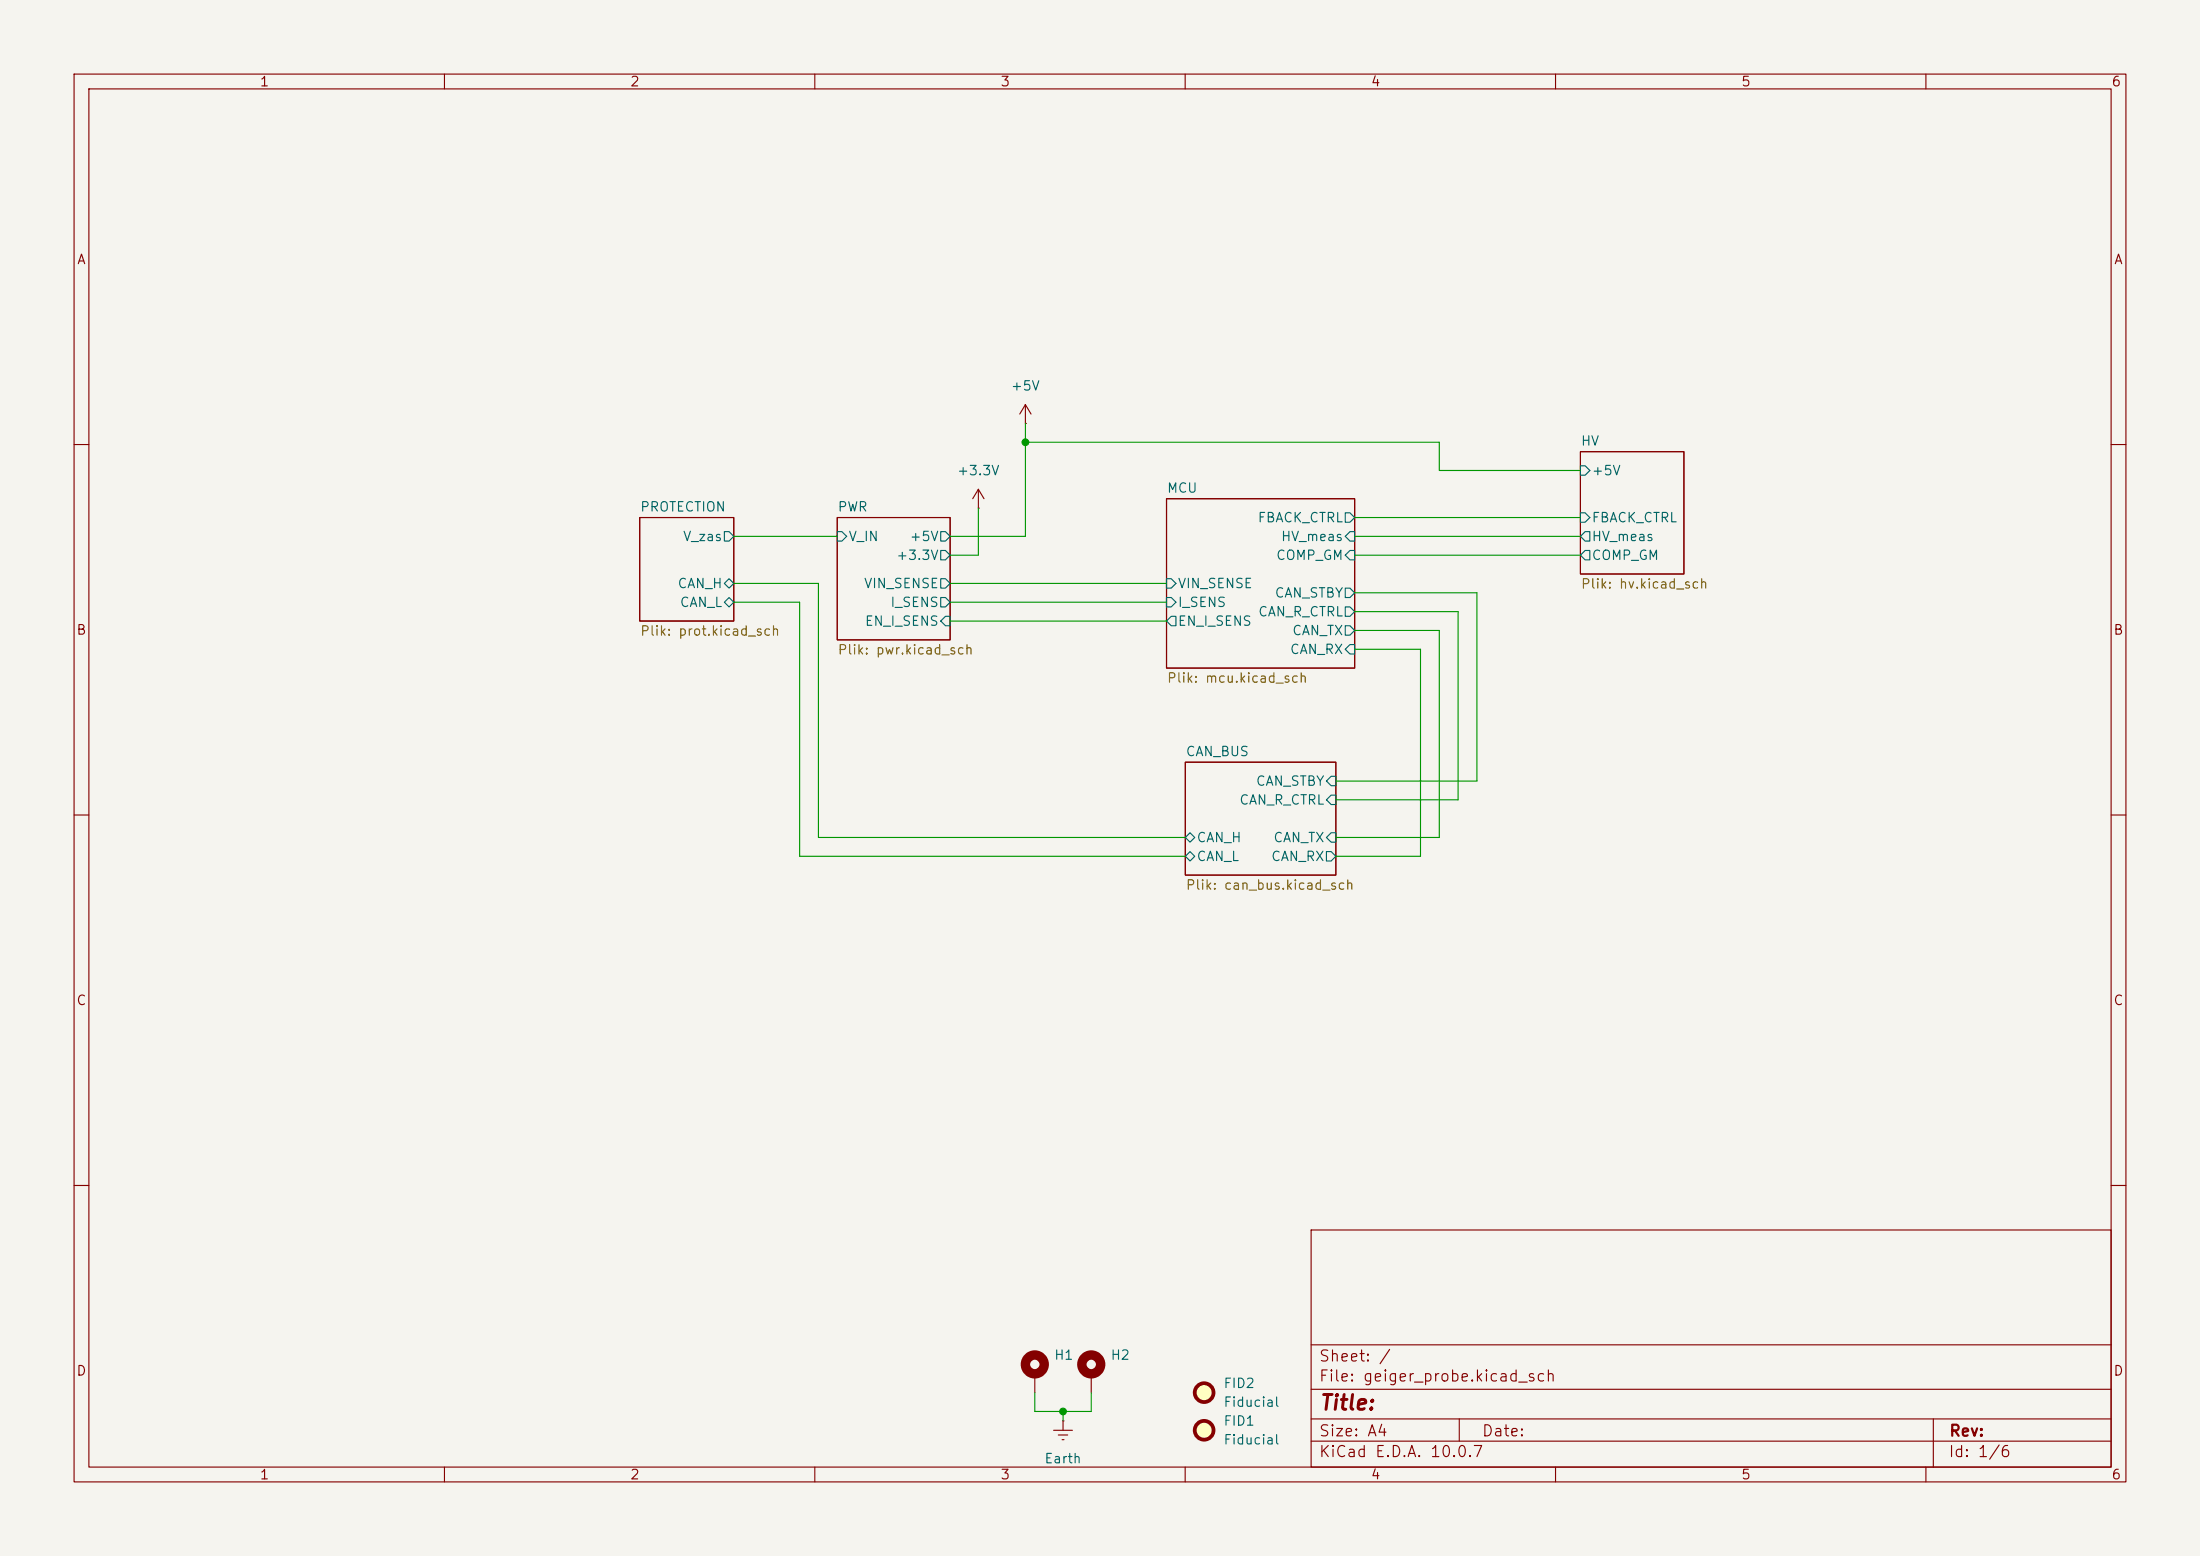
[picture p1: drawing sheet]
(kicad_sch
 (version 20260306)
 (generator "eeschema")
 (generator_version "10.0")
 (paper "A4")
 (lib_symbols
  (symbol "Mechanical:Fiducial" (exclude_from_sim no) (in_bom no) (on_board yes)
   (in_pos_files yes)
   (duplicate_pin_numbers_are_jumpers no)
   (property "Reference" "FID" (at 0 5.08 0) (show_name no) (do_not_autoplace no) (effects (font (size 1.27 1.27))))
   (property "Value" "Fiducial" (at 0 3.175 0) (show_name no) (do_not_autoplace no) (effects (font (size 1.27 1.27))))
   (property "Footprint" "" (at 0 0 0) (show_name no) (do_not_autoplace no) (hide yes) (effects (font (size 1.27 1.27))))
   (property "Datasheet" "" (at 0 0 0) (show_name no) (do_not_autoplace no) (hide yes) (effects (font (size 1.27 1.27))))
   (property "Description" "Fiducial Marker" (at 0 0 0) (show_name no) (do_not_autoplace no) (hide yes) (effects (font (size 1.27 1.27))))
   (symbol "Fiducial_0_1"
    (circle (center 0 0) (radius 1.27) (stroke (width 0.508) (type default)) (fill (type background))))
   (embedded_fonts no))
  (symbol "Mechanical:MountingHole_Pad"
   (pin_numbers (hide yes))
   (pin_names
    (offset 1.016) (hide yes)) (exclude_from_sim no) (in_bom no) (on_board yes)
   (in_pos_files yes)
   (duplicate_pin_numbers_are_jumpers no)
   (property "Reference" "H" (at 0 6.35 0) (show_name no) (do_not_autoplace no) (effects (font (size 1.27 1.27))))
   (property "Value" "MountingHole_Pad" (at 0 4.445 0) (show_name no) (do_not_autoplace no) (effects (font (size 1.27 1.27))))
   (property "Footprint" "" (at 0 0 0) (show_name no) (do_not_autoplace no) (hide yes) (effects (font (size 1.27 1.27))))
   (property "Datasheet" "" (at 0 0 0) (show_name no) (do_not_autoplace no) (hide yes) (effects (font (size 1.27 1.27))))
   (property "Description" "Mounting Hole with connection" (at 0 0 0) (show_name no) (do_not_autoplace no) (hide yes) (effects (font (size 1.27 1.27))))
   (symbol "MountingHole_Pad_0_1"
    (circle (center 0 1.27) (radius 1.27) (stroke (width 1.27) (type default)) (fill (type none))))
   (symbol "MountingHole_Pad_1_1"
    (pin input line (at 0 -2.54 90) (length 2.54) (name "1" (effects (font (size 1.27 1.27)))) (number "1" (effects (font (size 1.27 1.27))))))
   (embedded_fonts no))
  (symbol "power:+3.3V"
   (power global)
   (pin_numbers (hide yes))
   (pin_names
    (offset 0) (hide yes)) (exclude_from_sim no) (in_bom yes) (on_board yes)
   (in_pos_files yes)
   (duplicate_pin_numbers_are_jumpers no)
   (property "Reference" "#PWR" (at 0 -3.81 0) (show_name no) (do_not_autoplace no) (hide yes) (effects (font (size 1.27 1.27))))
   (property "Value" "+3.3V" (at 0 3.556 0) (show_name no) (do_not_autoplace no) (effects (font (size 1.27 1.27))))
   (property "Footprint" "" (at 0 0 0) (show_name no) (do_not_autoplace no) (hide yes) (effects (font (size 1.27 1.27))))
   (property "Datasheet" "" (at 0 0 0) (show_name no) (do_not_autoplace no) (hide yes) (effects (font (size 1.27 1.27))))
   (property "Description" "Power symbol creates a global label with name \"+3.3V\"" (at 0 0 0) (show_name no) (do_not_autoplace no) (hide yes) (effects (font (size 1.27 1.27))))
   (symbol "+3.3V_0_1"
    (polyline (pts (xy -0.762 1.27) (xy 0 2.54)) (stroke (width 0) (type default)) (fill (type none)))
    (polyline (pts (xy 0 2.54) (xy 0.762 1.27)) (stroke (width 0) (type default)) (fill (type none)))
    (polyline (pts (xy 0 0) (xy 0 2.54)) (stroke (width 0) (type default)) (fill (type none))))
   (symbol "+3.3V_1_1"
    (pin power_in line (at 0 0 90) (length 0) (name "" (effects (font (size 1.27 1.27)))) (number "1" (effects (font (size 1.27 1.27))))))
   (embedded_fonts no))
  (symbol "power:+5V"
   (power global)
   (pin_numbers (hide yes))
   (pin_names
    (offset 0) (hide yes)) (exclude_from_sim no) (in_bom yes) (on_board yes)
   (in_pos_files yes)
   (duplicate_pin_numbers_are_jumpers no)
   (property "Reference" "#PWR" (at 0 -3.81 0) (show_name no) (do_not_autoplace no) (hide yes) (effects (font (size 1.27 1.27))))
   (property "Value" "+5V" (at 0 3.556 0) (show_name no) (do_not_autoplace no) (effects (font (size 1.27 1.27))))
   (property "Footprint" "" (at 0 0 0) (show_name no) (do_not_autoplace no) (hide yes) (effects (font (size 1.27 1.27))))
   (property "Datasheet" "" (at 0 0 0) (show_name no) (do_not_autoplace no) (hide yes) (effects (font (size 1.27 1.27))))
   (property "Description" "Power symbol creates a global label with name \"+5V\"" (at 0 0 0) (show_name no) (do_not_autoplace no) (hide yes) (effects (font (size 1.27 1.27))))
   (symbol "+5V_0_1"
    (polyline (pts (xy -0.762 1.27) (xy 0 2.54)) (stroke (width 0) (type default)) (fill (type none)))
    (polyline (pts (xy 0 2.54) (xy 0.762 1.27)) (stroke (width 0) (type default)) (fill (type none)))
    (polyline (pts (xy 0 0) (xy 0 2.54)) (stroke (width 0) (type default)) (fill (type none))))
   (symbol "+5V_1_1"
    (pin power_in line (at 0 0 90) (length 0) (name "" (effects (font (size 1.27 1.27)))) (number "1" (effects (font (size 1.27 1.27))))))
   (embedded_fonts no))
  (symbol "power:Earth"
   (power global)
   (pin_numbers (hide yes))
   (pin_names
    (offset 0) (hide yes)) (exclude_from_sim no) (in_bom yes) (on_board yes)
   (in_pos_files yes)
   (duplicate_pin_numbers_are_jumpers no)
   (property "Reference" "#PWR" (at 0 -6.35 0) (show_name no) (do_not_autoplace no) (hide yes) (effects (font (size 1.27 1.27))))
   (property "Value" "Earth" (at 0 -3.81 0) (show_name no) (do_not_autoplace no) (effects (font (size 1.27 1.27))))
   (property "Footprint" "" (at 0 0 0) (show_name no) (do_not_autoplace no) (hide yes) (effects (font (size 1.27 1.27))))
   (property "Datasheet" "" (at 0 0 0) (show_name no) (do_not_autoplace no) (hide yes) (effects (font (size 1.27 1.27))))
   (property "Description" "Power symbol creates a global label with name \"Earth\"" (at 0 0 0) (show_name no) (do_not_autoplace no) (hide yes) (effects (font (size 1.27 1.27))))
   (symbol "Earth_0_1"
    (polyline (pts (xy -0.635 -1.905) (xy 0.635 -1.905)) (stroke (width 0) (type default)) (fill (type none)))
    (polyline (pts (xy -0.127 -2.54) (xy 0.127 -2.54)) (stroke (width 0) (type default)) (fill (type none)))
    (polyline (pts (xy 0 -1.27) (xy 0 0)) (stroke (width 0) (type default)) (fill (type none)))
    (polyline (pts (xy 1.27 -1.27) (xy -1.27 -1.27)) (stroke (width 0) (type default)) (fill (type none))))
   (symbol "Earth_1_1"
    (pin power_in line (at 0 0 270) (length 0) (name "" (effects (font (size 1.27 1.27)))) (number "1" (effects (font (size 1.27 1.27))))))
   (embedded_fonts no)))
 (junction
  (at 138.43 59.69)
  (diameter 0)
  (color 0 0 0 0))
 (junction
  (at 143.51 190.5)
  (diameter 0)
  (color 0 0 0 0))
 (wire
  (pts (xy 128.27 81.28) (xy 157.48 81.28))
  (stroke (width 0) (type default)))
 (wire
  (pts (xy 182.88 69.85) (xy 213.36 69.85))
  (stroke (width 0) (type default)))
 (wire
  (pts (xy 99.06 81.28) (xy 107.95 81.28))
  (stroke (width 0) (type default)))
 (wire
  (pts (xy 196.85 82.55) (xy 196.85 107.95))
  (stroke (width 0) (type default)))
 (wire
  (pts (xy 110.49 78.74) (xy 99.06 78.74))
  (stroke (width 0) (type default)))
 (wire
  (pts (xy 196.85 107.95) (xy 180.34 107.95))
  (stroke (width 0) (type default)))
 (wire
  (pts (xy 107.95 115.57) (xy 160.02 115.57))
  (stroke (width 0) (type default)))
 (wire
  (pts (xy 199.39 80.01) (xy 199.39 105.41))
  (stroke (width 0) (type default)))
 (wire
  (pts (xy 132.08 74.93) (xy 128.27 74.93))
  (stroke (width 0) (type default)))
 (wire
  (pts (xy 138.43 72.39) (xy 138.43 59.69))
  (stroke (width 0) (type default)))
 (wire
  (pts (xy 194.31 113.03) (xy 180.34 113.03))
  (stroke (width 0) (type default)))
 (wire
  (pts (xy 128.27 78.74) (xy 157.48 78.74))
  (stroke (width 0) (type default)))
 (wire
  (pts (xy 191.77 87.63) (xy 191.77 115.57))
  (stroke (width 0) (type default)))
 (wire
  (pts (xy 199.39 105.41) (xy 180.34 105.41))
  (stroke (width 0) (type default)))
 (wire
  (pts (xy 194.31 63.5) (xy 213.36 63.5))
  (stroke (width 0) (type default)))
 (wire
  (pts (xy 107.95 81.28) (xy 107.95 115.57))
  (stroke (width 0) (type default)))
 (wire
  (pts (xy 138.43 59.69) (xy 194.31 59.69))
  (stroke (width 0) (type default)))
 (wire
  (pts (xy 191.77 115.57) (xy 180.34 115.57))
  (stroke (width 0) (type default)))
 (wire
  (pts (xy 160.02 113.03) (xy 110.49 113.03))
  (stroke (width 0) (type default)))
 (wire
  (pts (xy 182.88 87.63) (xy 191.77 87.63))
  (stroke (width 0) (type default)))
 (wire
  (pts (xy 128.27 72.39) (xy 138.43 72.39))
  (stroke (width 0) (type default)))
 (wire
  (pts (xy 138.43 57.15) (xy 138.43 59.69))
  (stroke (width 0) (type default)))
 (wire
  (pts (xy 182.88 85.09) (xy 194.31 85.09))
  (stroke (width 0) (type default)))
 (wire
  (pts (xy 128.27 83.82) (xy 157.48 83.82))
  (stroke (width 0) (type default)))
 (wire
  (pts (xy 182.88 74.93) (xy 213.36 74.93))
  (stroke (width 0) (type default)))
 (wire
  (pts (xy 99.06 72.39) (xy 113.03 72.39))
  (stroke (width 0) (type default)))
 (wire
  (pts (xy 182.88 82.55) (xy 196.85 82.55))
  (stroke (width 0) (type default)))
 (wire
  (pts (xy 194.31 59.69) (xy 194.31 63.5))
  (stroke (width 0) (type default)))
 (wire
  (pts (xy 132.08 68.58) (xy 132.08 74.93))
  (stroke (width 0) (type default)))
 (wire
  (pts (xy 139.7 190.5) (xy 143.51 190.5))
  (stroke (width 0) (type default)))
 (wire
  (pts (xy 182.88 72.39) (xy 213.36 72.39))
  (stroke (width 0) (type default)))
 (wire
  (pts (xy 143.51 190.5) (xy 143.51 191.77))
  (stroke (width 0) (type default)))
 (wire
  (pts (xy 194.31 85.09) (xy 194.31 113.03))
  (stroke (width 0) (type default)))
 (wire
  (pts (xy 143.51 190.5) (xy 147.32 190.5))
  (stroke (width 0) (type default)))
 (wire
  (pts (xy 110.49 113.03) (xy 110.49 78.74))
  (stroke (width 0) (type default)))
 (wire
  (pts (xy 147.32 187.96) (xy 147.32 190.5))
  (stroke (width 0) (type default)))
 (wire
  (pts (xy 139.7 187.96) (xy 139.7 190.5))
  (stroke (width 0) (type default)))
 (wire
  (pts (xy 182.88 80.01) (xy 199.39 80.01))
  (stroke (width 0) (type default)))
 (symbol
  (lib_id "Mechanical:Fiducial")
  (at 162.56 193.04 0)
  (unit 1)
  (body_style 1)
  (exclude_from_sim no)
  (in_bom no)
  (on_board yes)
  (in_pos_files yes)
  (dnp no)
  (fields_autoplaced yes)
  (property "Reference" "FID1" (at 165.1 191.7699 0) (show_name no) (do_not_autoplace no) (effects (font (size 1.27 1.27)) (justify left)))
  (property "Value" "Fiducial" (at 165.1 194.3099 0) (show_name no) (do_not_autoplace no) (effects (font (size 1.27 1.27)) (justify left)))
  (property "Footprint" "Fiducial:Fiducial_0.5mm_Mask1mm" (at 162.56 193.04 0) (hide yes) (show_name no) (do_not_autoplace no) (effects (font (size 1.27 1.27))))
  (property "Datasheet" "" (at 162.56 193.04 0) (hide yes) (show_name no) (do_not_autoplace no) (effects (font (size 1.27 1.27))))
  (property "Description" "Fiducial Marker" (at 162.56 193.04 0) (hide yes) (show_name no) (do_not_autoplace no) (effects (font (size 1.27 1.27)))))
 (symbol
  (lib_id "power:+5V")
  (at 138.43 57.15 0)
  (unit 1)
  (body_style 1)
  (exclude_from_sim no)
  (in_bom yes)
  (on_board yes)
  (in_pos_files yes)
  (dnp no)
  (fields_autoplaced yes)
  (property "Reference" "#PWR030" (at 138.43 60.96 0) (hide yes) (show_name no) (do_not_autoplace no) (effects (font (size 1.27 1.27))))
  (property "Value" "+5V" (at 138.43 52.07 0) (show_name no) (do_not_autoplace no) (effects (font (size 1.27 1.27))))
  (property "Footprint" "" (at 138.43 57.15 0) (hide yes) (show_name no) (do_not_autoplace no) (effects (font (size 1.27 1.27))))
  (property "Datasheet" "" (at 138.43 57.15 0) (hide yes) (show_name no) (do_not_autoplace no) (effects (font (size 1.27 1.27))))
  (property "Description" "Power symbol creates a global label with name \"+5V\"" (at 138.43 57.15 0) (hide yes) (show_name no) (do_not_autoplace no) (effects (font (size 1.27 1.27))))
  (pin "1"))
 (symbol
  (lib_id "Mechanical:Fiducial")
  (at 162.56 187.96 0)
  (unit 1)
  (body_style 1)
  (exclude_from_sim no)
  (in_bom no)
  (on_board yes)
  (in_pos_files yes)
  (dnp no)
  (fields_autoplaced yes)
  (property "Reference" "FID2" (at 165.1 186.6899 0) (show_name no) (do_not_autoplace no) (effects (font (size 1.27 1.27)) (justify left)))
  (property "Value" "Fiducial" (at 165.1 189.2299 0) (show_name no) (do_not_autoplace no) (effects (font (size 1.27 1.27)) (justify left)))
  (property "Footprint" "Fiducial:Fiducial_0.5mm_Mask1mm" (at 162.56 187.96 0) (hide yes) (show_name no) (do_not_autoplace no) (effects (font (size 1.27 1.27))))
  (property "Datasheet" "" (at 162.56 187.96 0) (hide yes) (show_name no) (do_not_autoplace no) (effects (font (size 1.27 1.27))))
  (property "Description" "Fiducial Marker" (at 162.56 187.96 0) (hide yes) (show_name no) (do_not_autoplace no) (effects (font (size 1.27 1.27)))))
 (symbol
  (lib_id "Mechanical:MountingHole_Pad")
  (at 147.32 185.42 0)
  (unit 1)
  (body_style 1)
  (exclude_from_sim no)
  (in_bom no)
  (on_board yes)
  (in_pos_files yes)
  (dnp no)
  (fields_autoplaced yes)
  (property "Reference" "H2" (at 149.86 182.8799 0) (show_name no) (do_not_autoplace no) (effects (font (size 1.27 1.27)) (justify left)))
  (property "Value" "MountingHole_Pad" (at 149.86 185.4199 0) (hide yes) (show_name no) (do_not_autoplace no) (effects (font (size 1.27 1.27)) (justify left)))
  (property "Footprint" "lib_local:Sinhoo_SMTSO-M2_Hole3.8mm_Pad6.2mm" (at 147.32 185.42 0) (hide yes) (show_name no) (do_not_autoplace no) (effects (font (size 1.27 1.27))))
  (property "Datasheet" "" (at 147.32 185.42 0) (hide yes) (show_name no) (do_not_autoplace no) (effects (font (size 1.27 1.27))))
  (property "Description" "Mounting Hole with connection" (at 147.32 185.42 0) (hide yes) (show_name no) (do_not_autoplace no) (effects (font (size 1.27 1.27))))
  (pin "1"))
 (symbol
  (lib_id "Mechanical:MountingHole_Pad")
  (at 139.7 185.42 0)
  (unit 1)
  (body_style 1)
  (exclude_from_sim no)
  (in_bom no)
  (on_board yes)
  (in_pos_files yes)
  (dnp no)
  (fields_autoplaced yes)
  (property "Reference" "H1" (at 142.24 182.8799 0) (show_name no) (do_not_autoplace no) (effects (font (size 1.27 1.27)) (justify left)))
  (property "Value" "MountingHole_Pad" (at 142.24 185.4199 0) (hide yes) (show_name no) (do_not_autoplace no) (effects (font (size 1.27 1.27)) (justify left)))
  (property "Footprint" "lib_local:Sinhoo_SMTSO-M2_Hole3.8mm_Pad6.2mm" (at 139.7 185.42 0) (hide yes) (show_name no) (do_not_autoplace no) (effects (font (size 1.27 1.27))))
  (property "Datasheet" "" (at 139.7 185.42 0) (hide yes) (show_name no) (do_not_autoplace no) (effects (font (size 1.27 1.27))))
  (property "Description" "Mounting Hole with connection" (at 139.7 185.42 0) (hide yes) (show_name no) (do_not_autoplace no) (effects (font (size 1.27 1.27))))
  (pin "1"))
 (symbol
  (lib_id "power:+3.3V")
  (at 132.08 68.58 0)
  (unit 1)
  (body_style 1)
  (exclude_from_sim no)
  (in_bom yes)
  (on_board yes)
  (in_pos_files yes)
  (dnp no)
  (fields_autoplaced yes)
  (property "Reference" "#PWR093" (at 132.08 72.39 0) (hide yes) (show_name no) (do_not_autoplace no) (effects (font (size 1.27 1.27))))
  (property "Value" "+3.3V" (at 132.08 63.5 0) (show_name no) (do_not_autoplace no) (effects (font (size 1.27 1.27))))
  (property "Footprint" "" (at 132.08 68.58 0) (hide yes) (show_name no) (do_not_autoplace no) (effects (font (size 1.27 1.27))))
  (property "Datasheet" "" (at 132.08 68.58 0) (hide yes) (show_name no) (do_not_autoplace no) (effects (font (size 1.27 1.27))))
  (property "Description" "Power symbol creates a global label with name \"+3.3V\"" (at 132.08 68.58 0) (hide yes) (show_name no) (do_not_autoplace no) (effects (font (size 1.27 1.27))))
  (pin "1"))
 (symbol
  (lib_id "power:Earth")
  (at 143.51 191.77 0)
  (unit 1)
  (body_style 1)
  (exclude_from_sim no)
  (in_bom yes)
  (on_board yes)
  (in_pos_files yes)
  (dnp no)
  (fields_autoplaced yes)
  (property "Reference" "#PWR039" (at 143.51 198.12 0) (hide yes) (show_name no) (do_not_autoplace no) (effects (font (size 1.27 1.27))))
  (property "Value" "Earth" (at 143.51 196.85 0) (show_name no) (do_not_autoplace no) (effects (font (size 1.27 1.27))))
  (property "Footprint" "" (at 143.51 191.77 0) (hide yes) (show_name no) (do_not_autoplace no) (effects (font (size 1.27 1.27))))
  (property "Datasheet" "" (at 143.51 191.77 0) (hide yes) (show_name no) (do_not_autoplace no) (effects (font (size 1.27 1.27))))
  (property "Description" "Power symbol creates a global label with name \"Earth\"" (at 143.51 191.77 0) (hide yes) (show_name no) (do_not_autoplace no) (effects (font (size 1.27 1.27))))
  (pin "1"))
 (sheet
  (at 157.48 67.31)
  (size 25.4 22.86)
  (exclude_from_sim no)
  (in_bom yes)
  (on_board yes)
  (dnp no)
  (fields_autoplaced yes)
  (stroke (width 0.1524) (type solid))
  (fill (color 0 0 0 0))
  (property "Sheetname" "MCU" (at 157.48 66.5984 0) (show_name no) (do_not_autoplace no) (effects (font (size 1.27 1.27)) (justify left bottom)))
  (property "Sheetfile" "mcu.kicad_sch" (at 157.48 90.7546 0) (show_name no) (do_not_autoplace no) (effects (font (size 1.27 1.27)) (justify left top)))
  (pin "CAN_RX" input (at 182.88 87.63 0) (effects (font (size 1.27 1.27)) (justify right)))
  (pin "CAN_R_CTRL" output (at 182.88 82.55 0) (effects (font (size 1.27 1.27)) (justify right)))
  (pin "CAN_STBY" output (at 182.88 80.01 0) (effects (font (size 1.27 1.27)) (justify right)))
  (pin "CAN_TX" output (at 182.88 85.09 0) (effects (font (size 1.27 1.27)) (justify right)))
  (pin "COMP_GM" input (at 182.88 74.93 0) (effects (font (size 1.27 1.27)) (justify right)))
  (pin "FBACK_CTRL" output (at 182.88 69.85 0) (effects (font (size 1.27 1.27)) (justify right)))
  (pin "HV_meas" input (at 182.88 72.39 0) (effects (font (size 1.27 1.27)) (justify right)))
  (pin "VIN_SENSE" input (at 157.48 78.74 180) (effects (font (size 1.27 1.27)) (justify left)))
  (pin "I_SENS" input (at 157.48 81.28 180) (effects (font (size 1.27 1.27)) (justify left)))
  (pin "EN_I_SENS" output (at 157.48 83.82 180) (effects (font (size 1.27 1.27)) (justify left))))
 (sheet
  (at 86.36 69.85)
  (size 12.7 13.97)
  (exclude_from_sim no)
  (in_bom yes)
  (on_board yes)
  (dnp no)
  (fields_autoplaced yes)
  (stroke (width 0.1524) (type solid))
  (fill (color 0 0 0 0))
  (property "Sheetname" "PROTECTION" (at 86.36 69.1384 0) (show_name no) (do_not_autoplace no) (effects (font (size 1.27 1.27)) (justify left bottom)))
  (property "Sheetfile" "prot.kicad_sch" (at 86.36 84.4046 0) (show_name no) (do_not_autoplace no) (effects (font (size 1.27 1.27)) (justify left top)))
  (pin "CAN_H" bidirectional (at 99.06 78.74 0) (effects (font (size 1.27 1.27)) (justify right)))
  (pin "CAN_L" bidirectional (at 99.06 81.28 0) (effects (font (size 1.27 1.27)) (justify right)))
  (pin "V_zas" output (at 99.06 72.39 0) (effects (font (size 1.27 1.27)) (justify right))))
 (sheet
  (at 213.36 60.96)
  (size 13.97 16.51)
  (exclude_from_sim no)
  (in_bom yes)
  (on_board yes)
  (dnp no)
  (fields_autoplaced yes)
  (stroke (width 0.1524) (type solid))
  (fill (color 0 0 0 0))
  (property "Sheetname" "HV" (at 213.36 60.2484 0) (show_name no) (do_not_autoplace no) (effects (font (size 1.27 1.27)) (justify left bottom)))
  (property "Sheetfile" "hv.kicad_sch" (at 213.36 78.0546 0) (show_name no) (do_not_autoplace no) (effects (font (size 1.27 1.27)) (justify left top)))
  (pin "COMP_GM" output (at 213.36 74.93 180) (effects (font (size 1.27 1.27)) (justify left)))
  (pin "HV_meas" output (at 213.36 72.39 180) (effects (font (size 1.27 1.27)) (justify left)))
  (pin "+5V" input (at 213.36 63.5 180) (effects (font (size 1.27 1.27)) (justify left)))
  (pin "FBACK_CTRL" input (at 213.36 69.85 180) (effects (font (size 1.27 1.27)) (justify left))))
 (sheet
  (at 160.02 102.87)
  (size 20.32 15.24)
  (exclude_from_sim no)
  (in_bom yes)
  (on_board yes)
  (dnp no)
  (fields_autoplaced yes)
  (stroke (width 0.1524) (type solid))
  (fill (color 0 0 0 0))
  (property "Sheetname" "CAN_BUS" (at 160.02 102.1584 0) (show_name no) (do_not_autoplace no) (effects (font (size 1.27 1.27)) (justify left bottom)))
  (property "Sheetfile" "can_bus.kicad_sch" (at 160.02 118.6946 0) (show_name no) (do_not_autoplace no) (effects (font (size 1.27 1.27)) (justify left top)))
  (pin "CAN_H" bidirectional (at 160.02 113.03 180) (effects (font (size 1.27 1.27)) (justify left)))
  (pin "CAN_L" bidirectional (at 160.02 115.57 180) (effects (font (size 1.27 1.27)) (justify left)))
  (pin "CAN_RX" output (at 180.34 115.57 0) (effects (font (size 1.27 1.27)) (justify right)))
  (pin "CAN_R_CTRL" input (at 180.34 107.95 0) (effects (font (size 1.27 1.27)) (justify right)))
  (pin "CAN_STBY" input (at 180.34 105.41 0) (effects (font (size 1.27 1.27)) (justify right)))
  (pin "CAN_TX" input (at 180.34 113.03 0) (effects (font (size 1.27 1.27)) (justify right))))
 (sheet
  (at 113.03 69.85)
  (size 15.24 16.51)
  (exclude_from_sim no)
  (in_bom yes)
  (on_board yes)
  (dnp no)
  (fields_autoplaced yes)
  (stroke (width 0.1524) (type solid))
  (fill (color 0 0 0 0))
  (property "Sheetname" "PWR" (at 113.03 69.1384 0) (show_name no) (do_not_autoplace no) (effects (font (size 1.27 1.27)) (justify left bottom)))
  (property "Sheetfile" "pwr.kicad_sch" (at 113.03 86.9446 0) (show_name no) (do_not_autoplace no) (effects (font (size 1.27 1.27)) (justify left top)))
  (pin "V_IN" input (at 113.03 72.39 180) (effects (font (size 1.27 1.27)) (justify left)))
  (pin "+3.3V" output (at 128.27 74.93 0) (effects (font (size 1.27 1.27)) (justify right)))
  (pin "+5V" output (at 128.27 72.39 0) (effects (font (size 1.27 1.27)) (justify right)))
  (pin "VIN_SENSE" output (at 128.27 78.74 0) (effects (font (size 1.27 1.27)) (justify right)))
  (pin "EN_I_SENS" input (at 128.27 83.82 0) (effects (font (size 1.27 1.27)) (justify right)))
  (pin "I_SENS" output (at 128.27 81.28 0) (effects (font (size 1.27 1.27)) (justify right))))
 (sheet_instances
  (path ""
   (page "1")))
 (embedded_fonts no))
